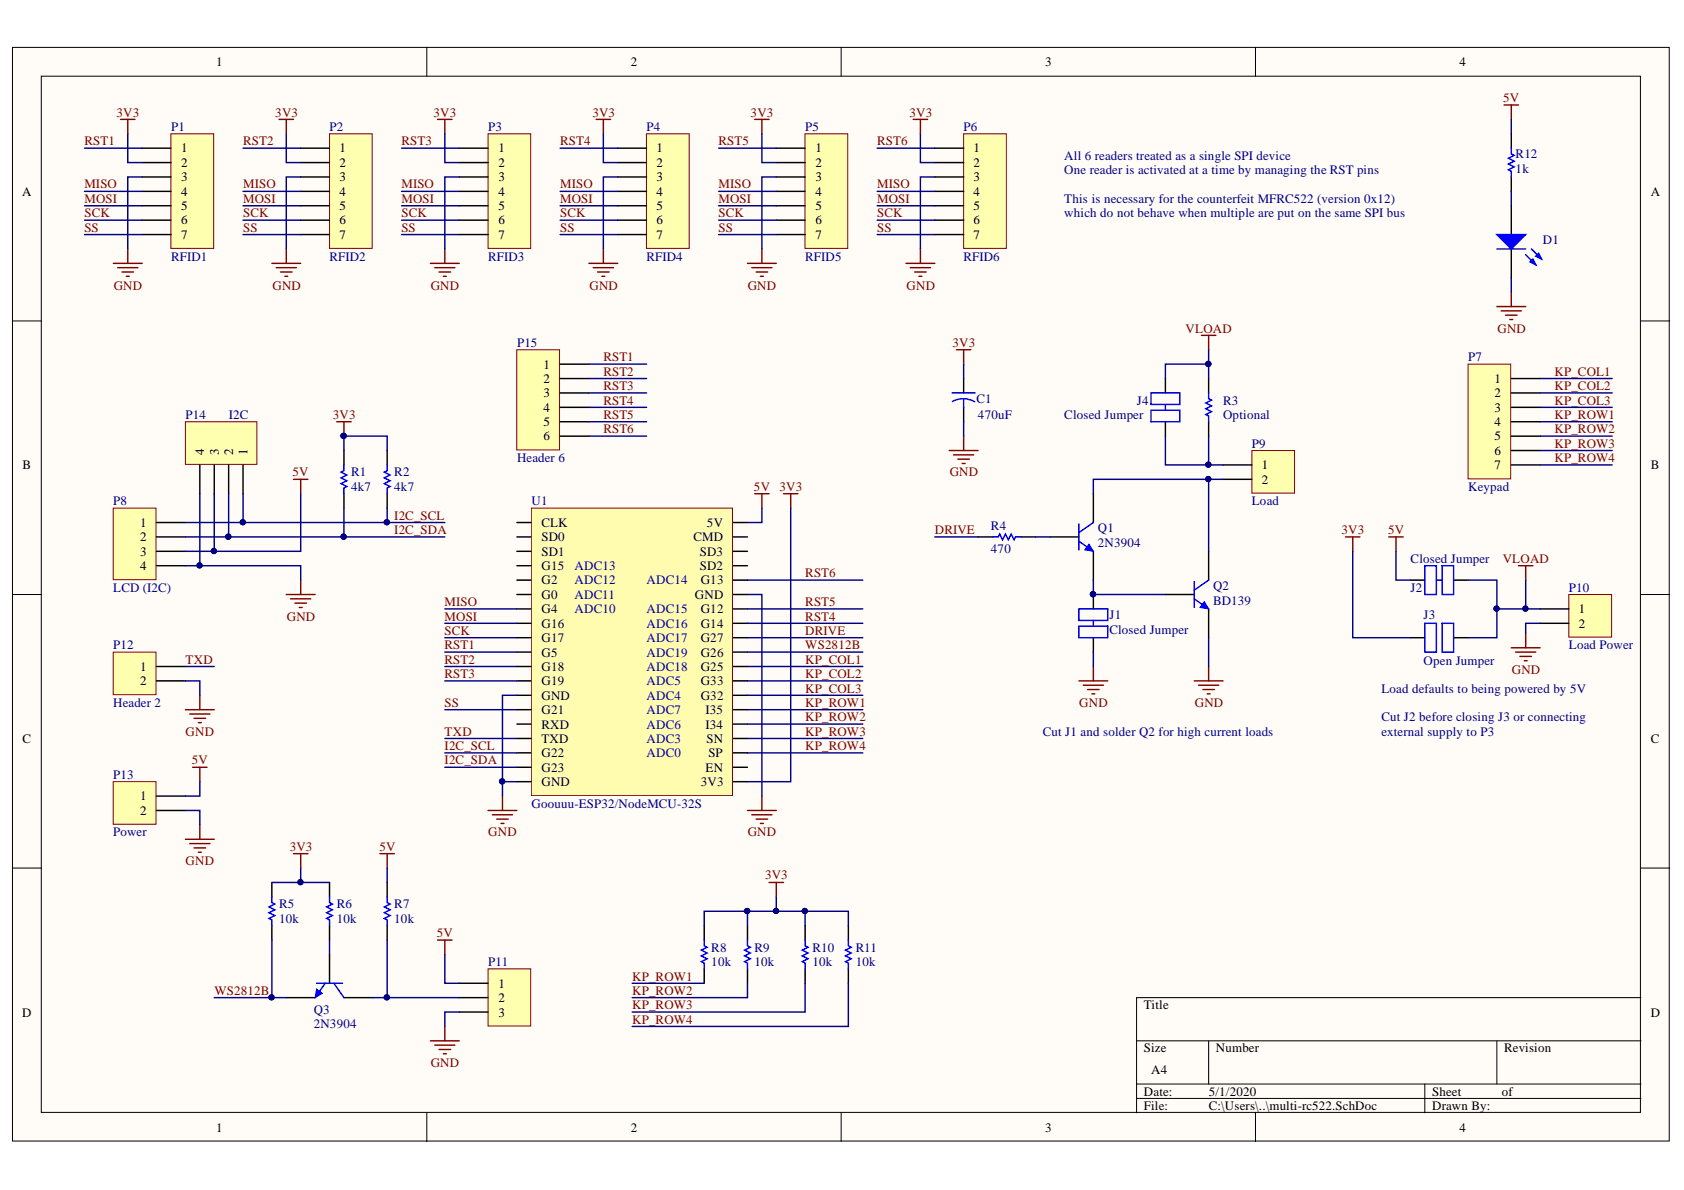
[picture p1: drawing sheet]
# Altium project multi-rc522.PrjPCB
1 sheet, 37 parts. Net scope: global (net labels, ports and power ports of the same name join across sheets).
Board file: multi-rc522.PcbDoc

## Sheet multi-rc522.SchDoc
size A4

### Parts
C1  value 470uF  [CAPR5-4X5]  (hidden comment: Cap2)
D1  LED  [LED]  (value not drawn)
J1  Closed Jumper  [Jumper (Close)]  (net tie, no BOM)
J2  Closed Jumper  [Jumper (Close)]  (net tie, no BOM)
J3  Open Jumper  [Jumper (Open)]  (no BOM)
J4  Closed Jumper  [Jumper (Close)]  (net tie, no BOM)
P1  RFID1  [HDR1X7]
P2  RFID2  [HDR1X7]
P3  RFID3  [HDR1X7]
P4  RFID4  [HDR1X7]
P5  RFID5  [HDR1X7]
P6  RFID6  [HDR1X7]
P7  Keypad  [HDR1X7]
P8  LCD (I2C)  [HDR1X4]
P9  Load  [RAD-0.2]
P10  Load Power  [RAD-0.2]
P11  Header 3  [HDR1X3]  (value not drawn)
P12  Header 2  [HDR1X2]
P13  Power  [RAD-0.2]
P14  I2C  [HDR1X4]
P15  Header 6  [HDR1X6]
Q1  2N3904  [TO-92A]
Q2  BD139  [TO-220-AB]
Q3  2N3904  [TO-92A]
R1  value 4k7  [AXIAL-0.4]  (hidden comment: Res1)
R2  value 4k7  [AXIAL-0.4]  (hidden comment: Res1)
R3  Optional  [AXIAL-0.4]
R4  value 470  [AXIAL-0.4]  (hidden comment: Res1)
R5  value 10k  [RAD-0.1]  (hidden comment: Res1)
R6  value 10k  [RAD-0.1]  (hidden comment: Res1)
R7  value 10k  [RAD-0.1]  (hidden comment: Res1)
R8  value 10k  [RAD-0.1]  (hidden comment: Res1)
R9  value 10k  [RAD-0.1]  (hidden comment: Res1)
R10  value 10k  [RAD-0.1]  (hidden comment: Res1)
R11  value 10k  [RAD-0.1]  (hidden comment: Res1)
R12  value 1k  [AXIAL-0.4]  (hidden comment: Res1)
U1  Goouuu-ESP32/NodeMCU-32S  [ESP32]

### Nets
3V3: C1.1 J3.1 P1.2 P2.2 P3.2 P4.2 P5.2 P6.2 R1.2 R2.2 R5.2 R6.2 R8.2 R9.2 R10.2 R11.2 U1.20(3V3)
5V: J2.1 P8.3 P11.1 P13.1 P14.3 R7.2 R12.1 U1.38(5V)
GND: C1.2 D1.2(K) J1.2 P1.3 P2.3 P3.3 P4.3 P5.3 P6.3 P8.4 P10.2 P11.3 P12.2 P13.2 P14.4 Q2.1(E) U1.13(GND) U1.19(GND) U1.33(GND)
VLOAD: J2.2 J3.2 J4.2 P10.1 R3.1
DRIVE: R4.2 U1.30(G27)
I2C_SCL: P8.1 P14.1 R2.1 U1.17(G22)
I2C_SDA: P8.2 P14.2 R1.1 U1.18(G23)
KP_COL1: P7.1 U1.28(G25)
KP_COL2: P7.2 U1.27(G33)
KP_COL3: P7.3 U1.26(G32)
KP_ROW1: P7.4 R8.1 U1.25(I35)
KP_ROW2: P7.5 R9.1 U1.24(I34)
KP_ROW3: P7.6 R10.1 U1.23(SN)
KP_ROW4: P7.7 R11.1 U1.22(SP)
MISO: P1.4 P2.4 P3.4 P4.4 P5.4 P6.4 U1.7(G4)
MOSI: P1.5 P2.5 P3.5 P4.5 P5.5 P6.5 U1.8(G16)
RST1: P1.1 P15.1 U1.10(G5)
RST2: P2.1 P15.2 U1.11(G18)
RST3: P3.1 P15.3 U1.12(G19)
RST4: P4.1 P15.4 U1.31(G14)
RST5: P5.1 P15.5 U1.32(G12)
RST6: P6.1 P15.6 U1.34(G13)
SCK: P1.6 P2.6 P3.6 P4.6 P5.6 P6.6 U1.9(G17)
SS: P1.7 P2.7 P3.7 P4.7 P5.7 P6.7 U1.14(G21)
TXD: P12.1 U1.16(TXD)
WS2812B: Q3.1(E) R5.1 U1.29(G26)
NetD1_1: D1.1(A) R12.2
NetJ1_1: J1.1 Q1.1(E) Q2.2(B)
NetJ4_1: J4.1 P9.1 R3.2
NetP9_2: P9.2 Q1.3(C) Q2.3(C)
NetP11_2: P11.2 Q3.3(C) R7.1
NetQ1_2: Q1.2(B) R4.1
NetQ3_2: Q3.2(B) R6.1

Not connected (* = marked no-connect by the designer): U1 1(CLK) 2(SD0) 3(SD1) 4(G15) 5(G2) 6(G0) 15(RXD) 21(EN) 35(SD2) 36(SD3) 37(CMD)

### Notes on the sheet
- All 6 readers treated as a single SPI device
- One reader is activated at a time by managing the RST pins
- This is necessary for the counterfeit MFRC522 (version 0x12)
- which do not behave when multiple are put on the same SPI bus
- Cut J1 and solder Q2 for high current loads
- Load defaults to being powered by 5V
- Cut J2 before closing J3 or connecting
- external supply to P3
